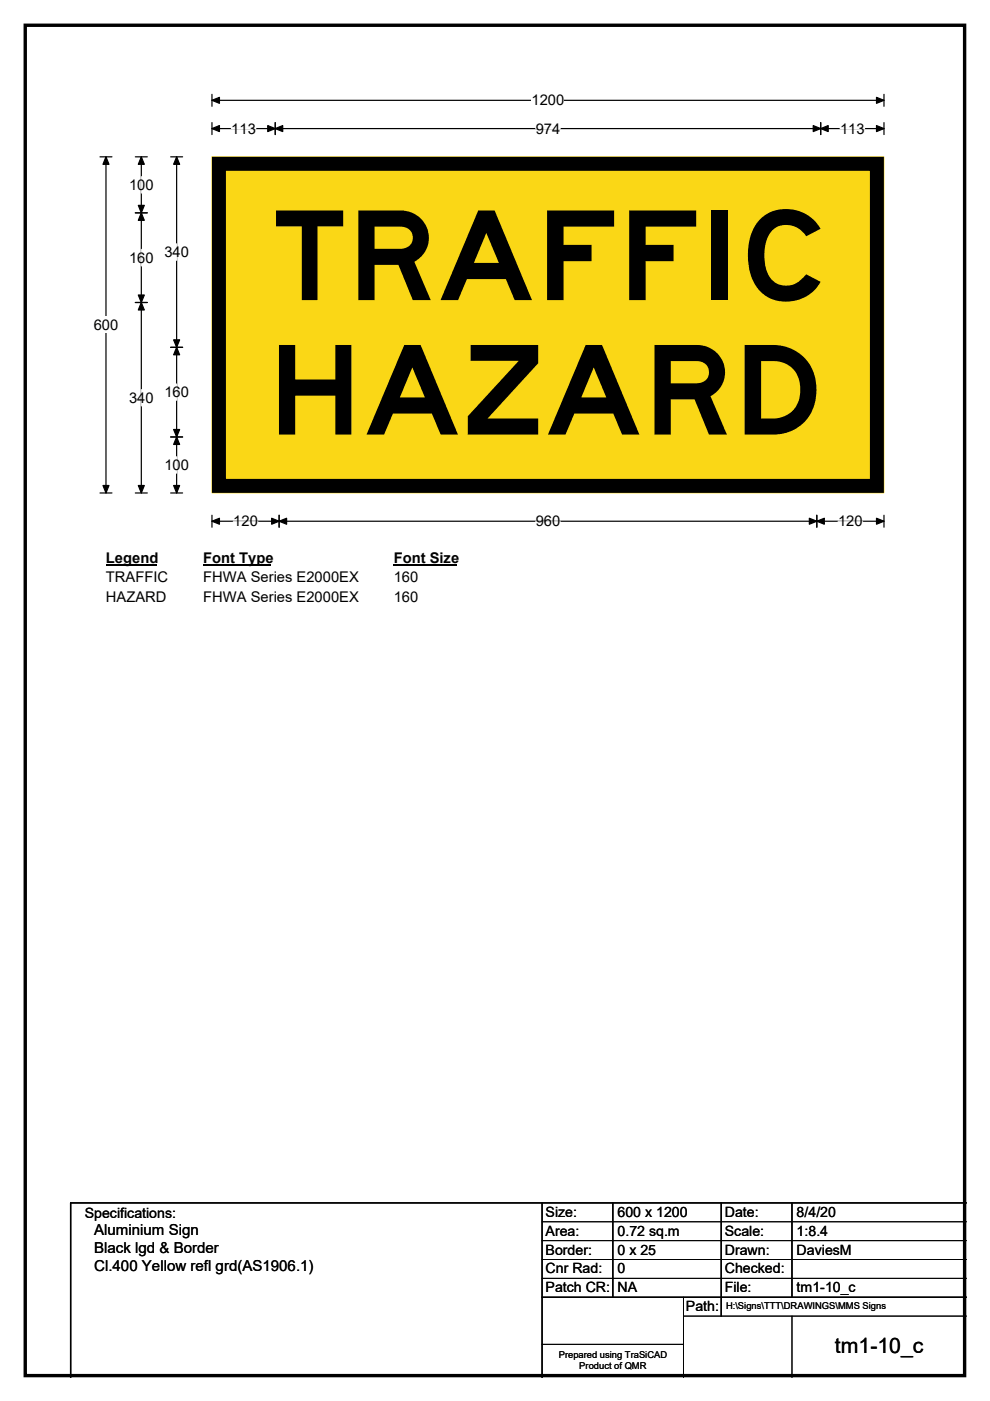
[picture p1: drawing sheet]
<svg xmlns="http://www.w3.org/2000/svg" width="210mm" height="297mm" viewBox="0 0 210 297" stroke-linecap="round" stroke-linejoin="round" font-family="sans-serif">
<path d="M5.4 5.4h199.2v286.3h-199.2z" fill="none" stroke="#000" stroke-width=".72"/>
<path d="M45 21.3h142.5M45 20v2.5M187.5 20v2.5" fill="none" stroke="#000" stroke-width=".25"/>
<path d="M45 21.3l1.5-.7v1.3zM185.9 20.6l1.6 .7-1.6 .6z" fill="#000" stroke="#000" stroke-width=".25"/>
<path d="M112.8 19.5h6.9v3.5h-6.9z" fill="#fff"/>
<g fill="none" stroke="#000" stroke-width=".25">
<path d="M21.2 33.3h2.5M22.5 33.3v71.2M45 27.3h142.5M45 26v2.5M58.4 26v2.5M174.1 26v2.5M187.5 26v2.5M21.2 104.5h2.5M45 109.2v2.6M45 110.5h142.5M59.2 109.2v2.6M173.2 109.2v2.6"/>
<path d="M187.5 109.2v2.6"/>
</g>
<g fill="#000" stroke="#000" stroke-width=".25">
<path d="M22.5 33.3l.6 1.5h-1.3zM45 27.3l1.5-.7v1.3zM58.4 27.3l1.6-.7v1.3zM56.8 26.6l1.6 .7-1.6 .6zM172.5 26.6l1.6 .7-1.6 .6zM174.1 27.3l1.6-.7v1.3zM185.9 26.6l1.6 .7-1.6 .6zM21.8 102.9h1.3l-.6 1.6zM45 110.5l1.5-.6v1.2zM59.2 110.5l1.6-.6v1.2zM57.6 109.9l1.6 .6-1.6 .6zM171.7 109.9l1.5 .6-1.5 .6z"/>
<path d="M173.2 110.5l1.6-.6v1.2zM185.9 109.9l1.6 .6-1.6 .6z"/>
</g>
<path d="M49.1 27.3h5.2M113.6 27.3h5.2M178.2 27.3h5.2M49.5 110.5h5.2M113.6 110.5h5.2M177.8 110.5h5.2" fill="none" stroke="#fff" stroke-width=".25"/>
<path d="M19.9 67.1h5.2v3.5h-5.2z" fill="#fff"/>
<path d="M28.7 33.3h2.5M30 33.3v71.2M36.2 33.3h2.5M37.5 33.3v71.2M28.7 45.1h2.5M28.7 64.1h2.5M36.2 73.6h2.5M36.2 92.6h2.5M28.7 104.5h2.5M36.2 104.5h2.5" fill="none" stroke="#000" stroke-width=".25"/>
<path d="M30 33.3l.6 1.5h-1.3zM37.5 33.3l.6 1.5h-1.3zM30 45.1l.6 1.6h-1.3zM29.3 43.5h1.3l-.6 1.6zM29.3 62.5h1.3l-.6 1.6zM30 64.1l.6 1.6h-1.3zM37.5 73.6l.6 1.6h-1.3zM36.8 72.1h1.3l-.6 1.5zM36.8 91.1h1.3l-.6 1.5zM37.5 92.6l.6 1.6h-1.3zM29.3 102.9h1.3l-.6 1.6zM36.8 102.9h1.3l-.6 1.6z" fill="#000" stroke="#000" stroke-width=".25"/>
<path d="M30 37.4v3.5M30 52.9v3.5M37.5 51.7v3.5M30 82.6v3.5M37.5 81.4v3.5M37.5 96.8v3.5" fill="none" stroke="#fff" stroke-width=".25"/>
<path d="M22.5 116.5h10.7v3.5h-10.7z" fill="#fff"/>
<path d="M22.5 119.8h10.7" fill="none" stroke="#000" stroke-width=".32"/>
<path d="M43.1 116.5h14.4v3.5h-14.4z" fill="#fff"/>
<path d="M43.1 119.8h14.4" fill="none" stroke="#000" stroke-width=".32"/>
<path d="M83.5 116.5h13.5v3.5h-13.5z" fill="#fff"/>
<path d="M83.5 119.8h13.5" fill="none" stroke="#000" stroke-width=".32"/>
<g fill="#fff">
<path d="M22.5 120.7h13.1v3.5h-13.1z"/>
<path d="M43.1 120.7h32.9v3.5h-32.9z"/>
<path d="M83.5 120.7h5.2v3.5h-5.2z"/>
<path d="M22.5 124.9h12.8v3.5h-12.8z"/>
<path d="M43.1 124.9h32.9v3.5h-32.9z"/>
<path d="M83.5 124.9h5.2v3.5h-5.2z"/>
</g>
<path d="M45 33.3h142.5v71.2h-142.5z" fill="#fad716"/>
<path d="M45 33.3h142.5v71.2h-142.5z" fill="none" stroke="#fad716" stroke-width=".21"/>
<path d="M46.4 34.7h139.6v68.3h-139.6z" fill="none" stroke="#000" stroke-width="3"/>
<path d="M115 255v37M130 255v20M153 255v24M168 255v20M205 255h-190v37M115 275h90" fill="none" stroke="#000" stroke-width=".3"/>
<path d="M115 259h90M115 263h90M115 267h90M115 271h90M145 279h60M145 275v17M168 279v13M115 285h30" fill="none" stroke="#000" stroke-width=".21"/>
<g font-size="26.4">
<text x="57.8" y="63.6">TRAFFIC</text>
<text x="56.7" y="92.1">HAZARD</text>
</g>
<text font-size="4.5" x="177.1" y="286.9">tm1-10_c</text>
<g font-size="3.2">
<text x="20" y="261.9">Aluminium Sign</text>
<text x="20" y="265.7">Black lgd &amp; Border</text>
<text x="20" y="269.6">Cl.400 Yellow refl grd(AS1906.1)</text>
</g>
<g font-size="3.1">
<text x="112.8" y="22.3">1200</text>
<text x="49.1" y="28.3">113</text>
<text x="113.6" y="28.3">974</text>
<text x="178.2" y="28.3">113</text>
<text x="27.4" y="40.2">100</text>
<text x="27.4" y="55.7">160</text>
<text x="34.9" y="54.5">340</text>
<text x="19.9" y="69.9">600</text>
<text x="27.4" y="85.4">340</text>
<text x="34.9" y="84.2">160</text>
<text x="34.9" y="99.6">100</text>
<text x="49.5" y="111.6">120</text>
<text x="113.6" y="111.6">960</text>
<text x="177.8" y="111.6">120</text>
<text x="22.5" y="119.3">Legend</text>
<text x="43.1" y="119.3">Font Type</text>
<text x="83.5" y="119.3">Font Size</text>
<text x="22.5" y="123.5">TRAFFIC</text>
<text x="43.1" y="123.5">FHWA Series E2000EX</text>
<text x="83.5" y="123.5">160</text>
<text x="22.5" y="127.7">HAZARD</text>
<text x="43.1" y="127.7">FHWA Series E2000EX</text>
<text x="83.5" y="127.7">160</text>
</g>
<g font-size="3">
<text x="115.7" y="258">Size:</text>
<text x="131" y="258">600 x 1200</text>
<text x="153.7" y="258">Date:</text>
<text x="169" y="258">8/4/20</text>
<text x="18" y="258.2">Specifications:</text>
<text x="115.7" y="262">Area:</text>
<text x="131" y="262">0.72 sq.m</text>
<text x="153.7" y="262">Scale:</text>
<text x="169" y="262">1:8.4</text>
<text x="115.7" y="266">Border:</text>
<text x="115.7" y="270">Cnr Rad:</text>
<text x="131" y="266">0 x 25</text>
<text x="131" y="270">0</text>
<text x="153.7" y="266">Drawn:</text>
<text x="153.7" y="270">Checked:</text>
<text x="169" y="266">DaviesM</text>
<text x="115.7" y="274">Patch CR:</text>
<text x="131" y="274">NA</text>
<text x="153.7" y="274">File:</text>
<text x="169" y="274">tm1-10_c</text>
<text x="145.5" y="278">Path:</text>
</g>
<g font-size="2">
<text x="154" y="277.6">H:\Signs\TTT\DRAWINGS\MMS Signs</text>
<text x="118.5" y="287.8">Prepared using TraSiCAD</text>
<text x="122.9" y="290.2">Product of QMR</text>
</g>
</svg>
